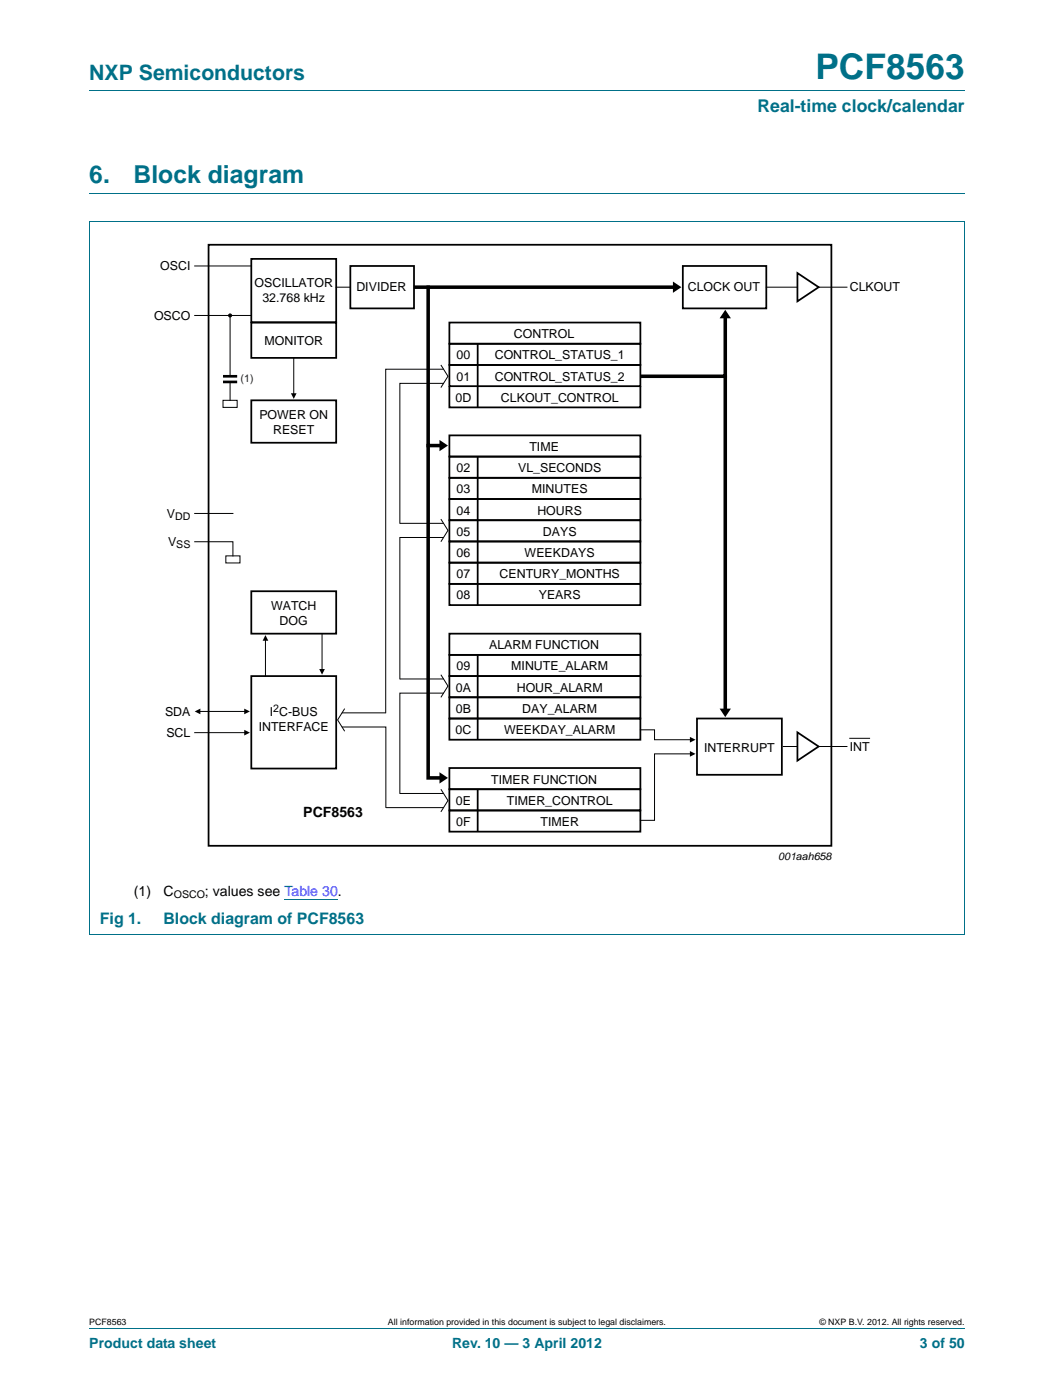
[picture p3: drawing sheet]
<svg xmlns="http://www.w3.org/2000/svg" width="210mm" height="279mm" viewBox="0 0 210 279" stroke-linecap="round" stroke-linejoin="round" font-family="sans-serif">
<path d="M17.8 18.2h174.6M17.8 38.6h174.6M17.8 44.3h174.7M17.8 44.3v142.1M192.4 44.3v142.1M17.8 186.4h174.7M17.8 265.1h174.6" fill="none" stroke="#007088" stroke-width=".2"/>
<path d="M56.7 179.5h10.7" fill="none" stroke="#00f" stroke-width=".2"/>
<g fill="#000">
<path d="M134.2 56.2l1.7 1.1-1.7 1.1zM58 78.5h1.2l-.6 1.1zM144.7 61.8l1.1 1.7h-2.2zM87.7 87.8l1.7 1.1-1.7 1.2zM53 126.7l.5 1.2h-1.1zM63.7 133.5h1.1l-.6 1.1zM38.8 142l1.2-.6v1.1zM48.7 145.7l1.1 .5-1.1 .6zM48.7 141.4l1.1 .6-1.1 .6zM87.7 154.1l1.7 1.1-1.7 1.2zM137.6 147.1l1.2 .5-1.2 .6zM137.6 149.9l1.2 .6-1.2 .5z"/>
<path d="M143.6 141.4h2.2l-1.1 1.7z"/>
</g>
<path d="M82.9 57.3h51.9M85.4 57.3v31.6h2.8M144.7 63v12.1h-16.7M144.7 75.3v66.7M85.4 88.9v66.3h2.8" fill="none" stroke="#000" stroke-width=".71"/>
<g fill="none" stroke="#000" stroke-width=".2">
<path d="M38.8 53.1h11.3M67.1 57.3h2.8M152.9 57.3h6.2M163.3 57.3h5.7M38.8 63h11.3M44.5 79.9h2.8v1.4h-2.8zM45.9 63v12.1M45.9 76.2v3.7M58.6 71.4v7.6M88 72.8l1.4 2.3-1.4 2.3M88.5 76.5h-8.7v28M88.5 73.7h-11.6v68.6"/>
<path d="M38.8 108.1h7.7v2.8M38.8 102.5h7.7M45.1 110.9h2.8v1.5h-2.8zM79.8 104.4h8.7M88 103.6l1.4 2.3-1.4 2.2M88.5 107.3h-8.7v28.3M53 127.3v7.6M64.2 126.5v7.6M79.8 135.5h8.7M88 134.7l1.4 2.2-1.4 2.3M88.5 138.3h-8.7v20.1M38.8 146.2h10.5"/>
<path d="M39.7 142h9.6M68.2 142.3h8.7M68.2 145.1h8.8v16.1M68.8 141.4l-1.5 2.3 1.5 2.2M79.8 158.4h8.7M88 157.5l1.4 2.3-1.4 2.2M127.7 145.7h2.9v1.9h7.6M138.2 150.5h-7.6v13.2h-2.9M156.3 149h2.8M163.3 149h5.7M169.5 147.3h4M77 161.2h11.5"/>
</g>
<g fill="none" stroke="#000" stroke-width=".35">
<path d="M41.6 48.8h124.2v120h-124.2zM50.1 51.7h17v12.6h-17zM69.9 53.1h12.7v8.4h-12.7zM136.2 53.1h16.7v8.4h-16.7zM159.1 54.5l4.2 2.8-4.2 2.8zM50.1 64.4h17v7h-17zM50.1 79.9h17v8.5h-17zM89.6 77.1v4.2h38.1v-4.2M89.6 64.4h38.1v4.2h-38.1zM89.6 72.8h38.1v4.3h-38.1zM89.6 68.6h38.1v4.2h-38.1zM95.3 68.6v12.7"/>
<path d="M89.6 86.9h38.1v4.2h-38.1zM89.6 95.4h38.1v4.2h-38.1zM89.6 99.6h38.1v4.2h-38.1zM89.6 91.1h38.1v4.3h-38.1zM95.3 91.1v29.7M50.1 118h17v8.5h-17zM89.6 103.8h38.1v4.3h-38.1zM89.6 108.1h38.1v4.2h-38.1zM89.6 112.3h38.1v4.2h-38.1zM89.6 116.5h38.1v4.3h-38.1zM50.1 134.9h17v18.5h-17zM89.6 126.5h38.1v4.2h-38.1z"/>
<path d="M89.6 134.9h38.1v4.3h-38.1zM89.6 139.2h38.1v4.2h-38.1zM89.6 130.7h38.1v4.2h-38.1zM95.3 130.7v16.9M89.6 143.4h38.1v4.2h-38.1zM89.6 153.3h38.1v4.2h-38.1zM89.6 157.5h38.1v4.2h-38.1zM95.3 157.5v8.5M139 143.4h17v11.2h-17zM159.1 146.2l4.2 2.8-4.2 2.8zM89.6 161.7h38.1v4.3h-38.1z"/>
</g>
<path d="M44.5 75.1h2.8M44.5 76.2h2.8" fill="none" stroke="#000" stroke-width=".53"/>
<circle cx="45.9" cy="63" r=".28" fill="#000" stroke="#000" stroke-width=".25"/>
<text font-size="7" fill="#007088" x="162.7" y="15.8">PCF8563</text>
<g font-size="4.9" fill="#007088">
<text x="17.8" y="36.6">6.</text>
<text x="26.6" y="36.6">Block diagram</text>
</g>
<text font-size="4.2" fill="#007088" x="17.8" y="16">NXP Semiconductors</text>
<text font-size="3.5" fill="#007088" x="151.1" y="22.3">Real-time clock/calendar</text>
<g font-size="3.2" fill="#007088">
<text x="19.9" y="184.3">Fig 1.</text>
<text x="32.6" y="184.3">Block diagram of PCF8563</text>
</g>
<g font-size="2.8">
<text x="60.5" y="163.1">PCF8563</text>
<text x="26.7" y="178.8">(1)</text>
<text x="32.6" y="178.8">C</text>
<text x="40.9" y="178.8">; values see Table 30.</text>
</g>
<g font-size="2.8" fill="#007088">
<text x="17.8" y="269.1">Product data sheet</text>
<text x="90.2" y="269.1">Rev. 10 — 3 April 2012</text>
<text x="183.5" y="269.1">3 of 50</text>
</g>
<g font-size="2.5">
<text x="32" y="53.9">OSCI</text>
<text x="50.8" y="57.3">OSCILLATOR</text>
<text x="71.1" y="58.2">DIVIDER</text>
<text x="137.2" y="58.2">CLOCK OUT</text>
<text x="169.5" y="58.2">CLKOUT</text>
<text x="30.7" y="63.8">OSCO</text>
<text x="52.4" y="60.3">32.768 kHz</text>
<text x="52.8" y="68.9">MONITOR</text>
<text x="91.1" y="71.7">00</text>
<text x="98.7" y="71.7">CONTROL_STATUS_1</text>
<text x="102.5" y="67.5">CONTROL</text>
<text x="91.1" y="75.9">01</text>
<text x="98.7" y="75.9">CONTROL_STATUS_2</text>
<text x="51.7" y="83.6">POWER ON</text>
<text x="90.9" y="80.2">0D</text>
<text x="99.9" y="80.2">CLKOUT_CONTROL</text>
<text x="54.5" y="86.6">RESET</text>
<text x="105.6" y="90">TIME</text>
<text x="91.1" y="94.2">02</text>
<text x="103.4" y="94.2">VL_SECONDS</text>
<text x="91.1" y="98.5">03</text>
<text x="106.1" y="98.5">MINUTES</text>
<text x="33.3" y="103.3">V</text>
<text x="91.1" y="106.9">05</text>
<text x="91.1" y="102.7">04</text>
<text x="107.2" y="102.7">HOURS</text>
<text x="108.3" y="106.9">DAYS</text>
<text x="33.5" y="109">V</text>
<text x="91.1" y="111.2">06</text>
<text x="104.7" y="111.2">WEEKDAYS</text>
<text x="91.1" y="115.4">07</text>
<text x="91.1" y="119.6">08</text>
<text x="99.7" y="115.4">CENTURY_MONTHS</text>
<text x="107.5" y="119.6">YEARS</text>
<text x="54.1" y="121.7">WATCH</text>
<text x="55.8" y="124.7">DOG</text>
<text x="97.6" y="129.6">ALARM FUNCTION</text>
<text x="91.1" y="133.8">09</text>
<text x="102" y="133.8">MINUTE_ALARM</text>
<text x="32.9" y="142.8">SDA</text>
<text x="53.8" y="142.8">I C-BUS</text>
<text x="91" y="142.3">0B</text>
<text x="91" y="138">0A</text>
<text x="103.1" y="138">HOUR_ALARM</text>
<text x="104.2" y="142.3">DAY_ALARM</text>
<text x="33.2" y="147.1">SCL</text>
<text x="51.6" y="145.8">INTERFACE</text>
<text x="90.9" y="146.5">0C</text>
<text x="100.5" y="146.5">WEEKDAY_ALARM</text>
<text x="169.5" y="149.8">INT</text>
<text x="140.4" y="150.2">INTERRUPT</text>
<text x="91" y="160.6">0E</text>
<text x="98" y="156.4">TIMER FUNCTION</text>
<text x="101.1" y="160.6">TIMER_CONTROL</text>
<text x="91" y="164.8">0F</text>
<text x="107.8" y="164.8">TIMER</text>
</g>
<text font-size="2.1" fill="#231f20" x="48" y="76.2">(1)</text>
<g font-size="2.1">
<text x="34.9" y="103.8">DD</text>
<text x="35.2" y="109.5">SS</text>
<text x="54.5" y="142.1">2</text>
<text x="155.3" y="171.7">001aah658</text>
<text x="34.7" y="179.3">OSCO</text>
</g>
<g font-size="1.8">
<text x="17.8" y="264.5">PCF8563</text>
<text x="77.4" y="264.5">All information provided in this document is subject to legal disclaimers.</text>
<text x="163.5" y="264.5">© NXP B.V. 2012. All rights reserved.</text>
</g>
</svg>
